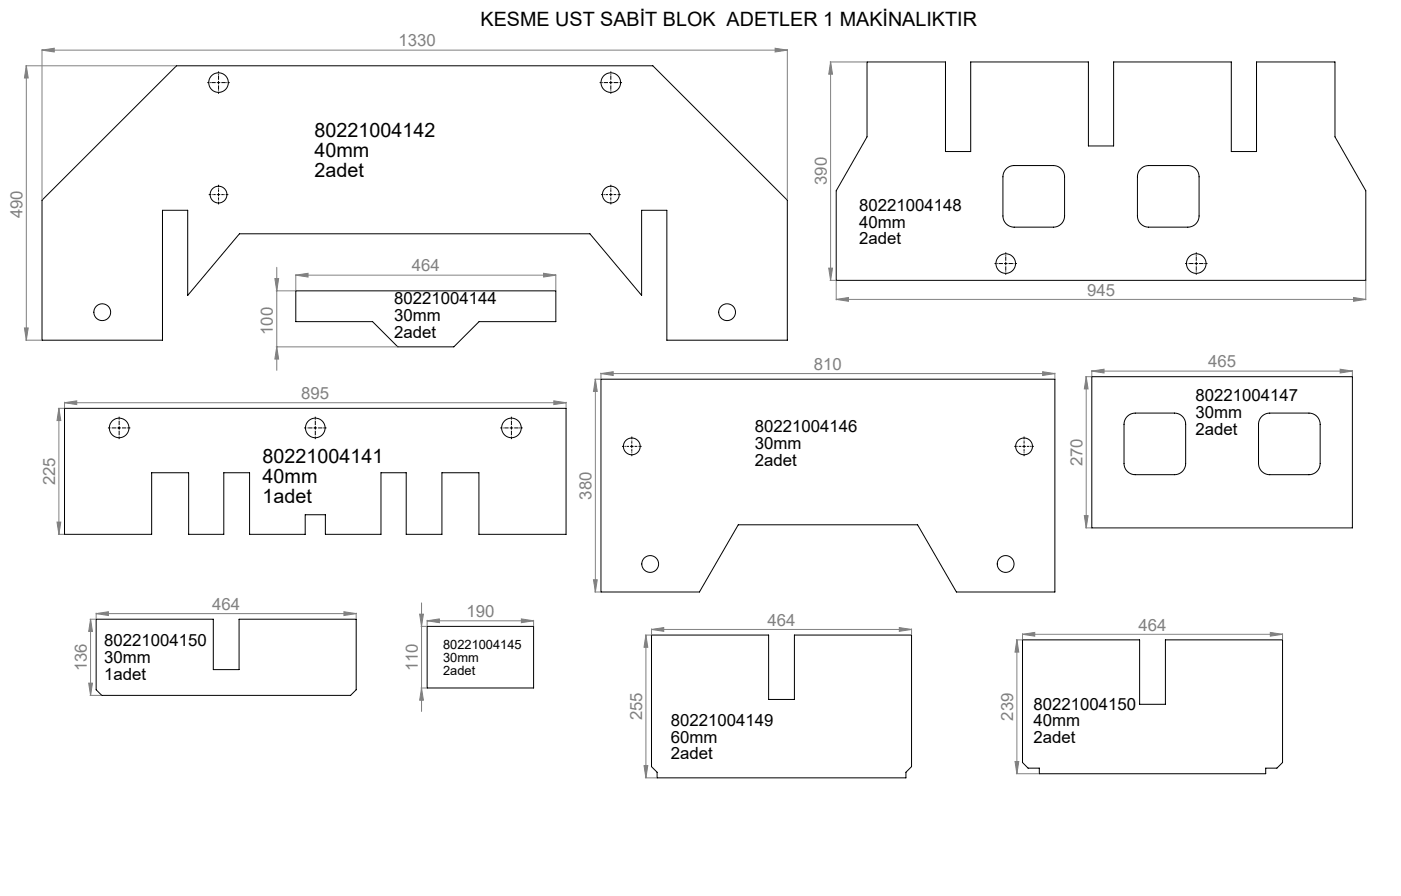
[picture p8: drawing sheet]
<svg xmlns="http://www.w3.org/2000/svg" width="2500mm" height="1600mm" viewBox="0 0 2500 1600" stroke-linecap="round" stroke-linejoin="round" font-family="sans-serif">
<g fill="none" stroke="#000" stroke-width="1.78">
<path d="M1547 111h140v160h45v-160h210v150h45v-150h210v160h45v-160h140v133l55 97v160h-945v-160l55-97zM387 148h5M390 145v5M1087 148h5M1090 145v5M1795 303l6-6 6-1h73a20 20 0 0 1 20 20v70a20 20 0 0 1-20 20h-70a20 20 0 0 1-20-20v-70v-6zM2035 303l6-6 6-1h73a20 20 0 0 1 20 20v70a20 20 0 0 1-20 20h-70a20 20 0 0 1-20-20v-70l1-9zM75 357l240-240h850l240 240v250h-215v-231h-45v151l-92-110h-626l-92 110v-151h-45v231h-215zM387 347h5M390 345v5M1087 347h5M1090 345v5"/>
<path d="M1792 471h5M1795 468v5M2132 471h5M2135 468v5M528 519h464v55h-137l-45 45h-100l-45-45h-137zM1072 677h810v380h-175l-70-120h-320l-69 120h-176zM1948 673h465v270h-465zM115 729h895v225h-155v-110h-66v110h-64v-110h-45v110h-99v-35h-36v35h-100v-110h-46v110h-62v-110h-66v110h-156zM2011 745l4-4 8-3h73a20 20 0 0 1 20 20v70a20 20 0 0 1-20 20h-70a20 20 0 0 1-20-20v-70l2-9zM2251 745l4-4 8-3h73a20 20 0 0 1 20 20v70a20 20 0 0 1-20 20h-70a20 20 0 0 1-20-20v-70l1-6zM210 764h5M213 762v5"/>
<path d="M560 764h5M563 762v5M910 764h5M913 762v5M1125 797h5M1127 795v5M1825 797h5M1827 795v5M172 1106h209v90h46v-90h209v126l-10 10h-444l-10-10zM762 1119h190v110h-190zM1163 1134h209v115h46v-115h209v235l-10 10v10h-444v-10l-10-10zM1825 1143h209v115h46v-115h209v219l-10 10h-20v10h-404v-10h-20l-10-10z"/>
<circle cx="390" cy="147" r="18"/>
<circle cx="1090" cy="147" r="18"/>
<circle cx="390" cy="347" r="15"/>
<circle cx="1090" cy="347" r="15"/>
<circle cx="1795" cy="471" r="17"/>
<circle cx="2135" cy="471" r="18"/>
<circle cx="182" cy="558" r="15"/>
<circle cx="1297" cy="558" r="15"/>
<circle cx="213" cy="764" r="18"/>
<circle cx="563" cy="764" r="17"/>
<circle cx="913" cy="764" r="17"/>
<circle cx="1127" cy="797" r="15"/>
<circle cx="1827" cy="797" r="15"/>
<circle cx="1160" cy="1007" r="15"/>
<circle cx="1795" cy="1007" r="15"/>
</g>
<g fill="none" stroke="#808080" stroke-width="1.78">
<path d="M75 90l22-4v7zM75 88v268M75 90h1330M1383 86l22 4-22 3zM1405 88v268M46 117h268M47 117l3 22h-6zM47 117v490M1481 111h65M1482 111l4 21h-7zM1482 111v390M494 477v184"/>
<path d="M1479 479h7l-4 22zM490 498h7l-3 21zM528 491l22-3v7zM528 490v28M528 491h464M970 488l22 3-22 4zM992 490v28M493 519h34M1481 501h10M1492 502v34M2437 502v34M1492 535l22-4v7z"/>
<path d="M1492 535h945M2415 531l22 4-22 3zM44 586h6l-3 21zM46 607h28M493 619h216M494 619l3 22h-7zM2391 659l22 4-22 3zM1061 677h10M1062 677l4 22h-7zM1062 677v380M1072 667l22-3v7zM1072 666v10"/>
<path d="M1072 667h810M1861 664l21 3-21 4zM1882 666v10M1937 673h10M1938 673l4 22h-7zM1938 673v270M1948 663l22-4v7zM1948 662v10M1948 663h465M2413 662v10M115 719l22-3v6zM115 718v10"/>
<path d="M115 719h895M988 716l22 3-22 3zM1010 718v10M104 729h10M105 729l3 22h-6zM105 729v225M102 932h6l-3 22zM1935 921h7l-4 22zM104 954h10M1937 943h10M1059 1035h7l-4 22zM1061 1057h10"/>
<path d="M752 1077v194M172 1096l21-4v7zM172 1095v10M172 1096h464M614 1092l22 4-22 3zM636 1095v10M749 1097h7l-4 22zM161 1106h10M162 1106l3 22h-7zM162 1106v136M751 1119h10M762 1109l22-4v7z"/>
<path d="M762 1108v10M762 1109h190M930 1105l22 4-22 3zM952 1108v10M1152 1134h10M1153 1134l3 22h-7zM1153 1134v255M1163 1124l21-3v6zM1163 1123v10M1163 1124h464M1605 1121l22 3-22 3zM1627 1123v10"/>
<path d="M1825 1133l21-4v7zM1825 1132v10M1825 1133h464M2267 1129l22 4-22 3zM2289 1132v10M1814 1143h10M1815 1143l3 21h-7zM1815 1143v239M158 1220h7l-3 22zM751 1229h10M752 1229l4 21h-7zM161 1242h20"/>
<path d="M1811 1360h7l-3 22zM1149 1367h7l-3 22zM1152 1389h20M1814 1382h40"/>
</g>
<g fill="none" stroke="#000" stroke-width="1.78" stroke-dasharray="15.2 1.3 1.3 1.3" stroke-dashoffset="7.5" stroke-linecap="butt">
<path d="M385 147h-15M390 142v-15M390 152v15M395 147h15M1085 147h-15M1090 142v-15M1090 152v15M1095 147h15M1790 471h-15M1795 466v-15M1795 476v15M1800 471h15"/>
<path d="M2130 471h-15M2135 466v-15M2135 476v15M2140 471h15M213 759v-15M563 759v-15M913 759v-15M208 764h-15M213 769v15M218 764h15M558 764h-15M563 769v15"/>
<path d="M568 764h15M908 764h-15M913 769v15M918 764h15"/>
</g>
<g fill="none" stroke="#000" stroke-width="1.78" stroke-dasharray="15.2 1.3 1.3 1.3" stroke-dashoffset="10.9" stroke-linecap="butt">
<path d="M385 347h-13M390 342v-12M390 352v13M395 347h12M1085 347h-13M1090 342v-12M1090 352v13M1095 347h12M1122 797h-12M1127 792v-12M1132 797h13M1822 797h-12"/>
<path d="M1827 792v-12M1832 797h13M1127 802v13M1827 802v13"/>
</g>
<g fill="#808080">
<path d="M970 488l22 3-22 4zM528 491l22-3v7zM1605 1121l22 3-22 3zM1163 1124l21-3v6z"/>
<path d="M75 90l22-4v7zM1383 86l22 4-22 3zM172 1096l21-4v7zM614 1092l22 4-22 3z"/>
<path d="M1492 535l22-4v7zM2415 531l22 4-22 3z"/>
<path d="M988 716l22 3-22 3zM115 719l22-3v6zM2391 659l22 4-22 3zM1948 663l22-4v7zM2267 1129l22 4-22 3zM1825 1133l21-4v7z"/>
<path d="M930 1105l22 4-22 3zM762 1109l22-4v7z"/>
<path d="M105 729l3 22h-6zM102 932h6l-3 22zM47 117l3 22h-6zM44 586h6l-3 21zM490 498h7l-3 21zM494 619l3 22h-7zM1062 677l4 22h-7zM1059 1035h7l-4 22zM1938 673l4 22h-7zM1935 921h7l-4 22zM1482 111l4 21h-7zM1479 479h7l-4 22zM1153 1134l3 22h-7zM1149 1367h7l-3 22zM1815 1143l3 21h-7zM1811 1360h7l-3 22zM162 1106l3 22h-7zM158 1220h7l-3 22z"/>
<path d="M749 1097h7l-4 22zM752 1229l4 21h-7z"/>
<path d="M1072 667l22-3v7zM1861 664l21 3-21 4z"/>
</g>
<g font-size="35.3">
<text x="858" y="46">KESME UST SABİT BLOK ADETLER 1 MAKİNALIKTIR</text>
<text x="561" y="245">80221004142</text>
<text x="561" y="280">40mm</text>
<text x="561" y="315">2adet</text>
<text x="469" y="828">80221004141</text>
<text x="469" y="863">40mm</text>
<text x="469" y="898">1adet</text>
</g>
<g font-size="30" fill="#808080">
<text x="711" y="83">1330</text>
<text x="1475" y="331" transform="rotate(-90 1475 331)">390</text>
<text x="40" y="390" transform="rotate(-90 40 390)">490</text>
<text x="735" y="485">464</text>
<text x="1940" y="528">945</text>
<text x="487" y="598" transform="rotate(-90 487 598)">100</text>
<text x="2156" y="656">465</text>
<text x="1452" y="660">810</text>
<text x="538" y="712">895</text>
<text x="1932" y="833" transform="rotate(-90 1932 833)">270</text>
<text x="98" y="867" transform="rotate(-90 98 867)">225</text>
<text x="1056" y="892" transform="rotate(-90 1056 892)">380</text>
<text x="379" y="1089">464</text>
<text x="832" y="1102">190</text>
<text x="1370" y="1117">464</text>
<text x="2032" y="1126">464</text>
<text x="155" y="1199" transform="rotate(-90 155 1199)">136</text>
<text x="745" y="1199" transform="rotate(-90 745 1199)">110</text>
<text x="1146" y="1286" transform="rotate(-90 1146 1286)">255</text>
<text x="1808" y="1287" transform="rotate(-90 1808 1287)">239</text>
</g>
<g font-size="30">
<text x="1533" y="376">80221004148</text>
<text x="1533" y="406">40mm</text>
<text x="1533" y="436">2adet</text>
<text x="703" y="543">80221004144</text>
<text x="703" y="573">30mm</text>
<text x="703" y="603">2adet</text>
<text x="2133" y="717">80221004147</text>
<text x="2133" y="747">30mm</text>
<text x="1347" y="772">80221004146</text>
<text x="2133" y="777">2adet</text>
<text x="1347" y="802">30mm</text>
<text x="1347" y="832">2adet</text>
<text x="186" y="1154">80221004150</text>
<text x="186" y="1184">30mm</text>
<text x="186" y="1214">1adet</text>
<text x="1844" y="1267">80221004150</text>
<text x="1197" y="1296">80221004149</text>
<text x="1844" y="1297">40mm</text>
<text x="1197" y="1326">60mm</text>
<text x="1844" y="1327">2adet</text>
<text x="1197" y="1356">2adet</text>
</g>
<g font-size="22.9">
<text x="791" y="1160">80221004145</text>
<text x="791" y="1183">30mm</text>
<text x="791" y="1206">2adet</text>
</g>
</svg>
